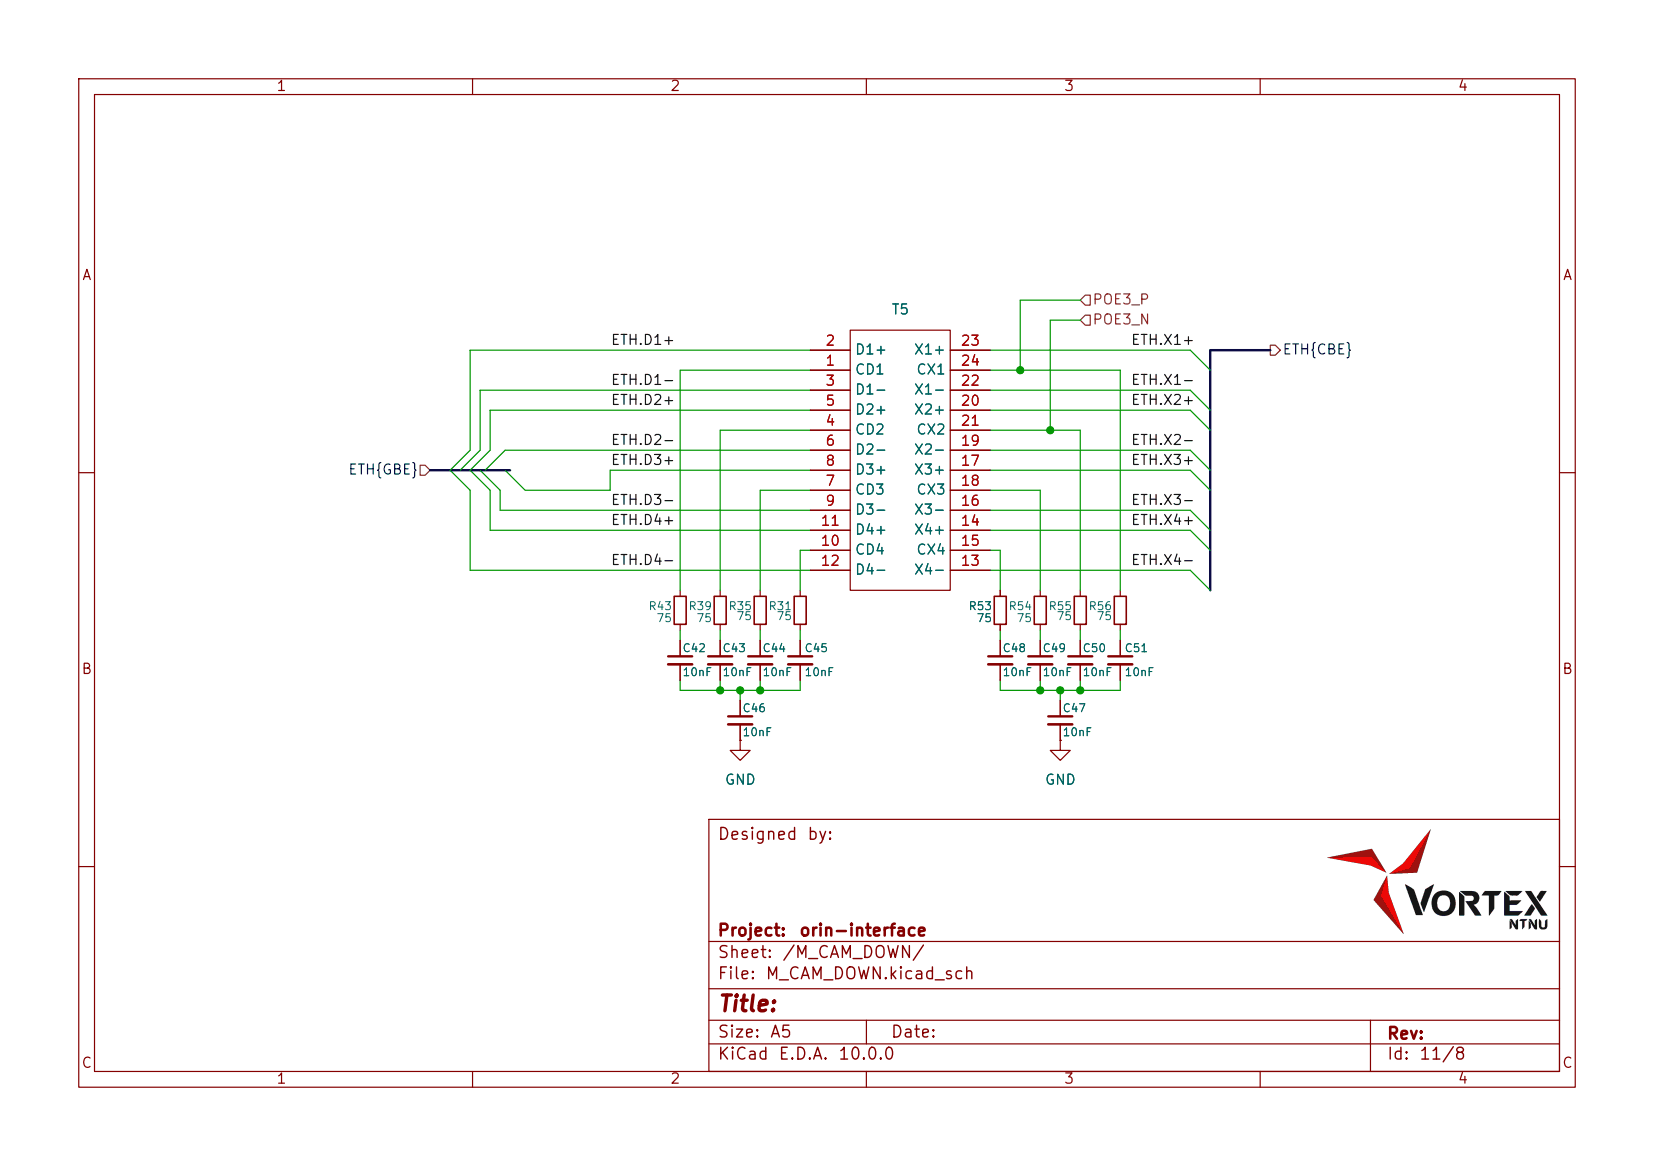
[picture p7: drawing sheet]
(kicad_sch
 (version 20260306)
 (generator "eeschema")
 (generator_version "10.0")
 (paper "A5")
 (lib_symbols
  (symbol "749022310:749022310" (exclude_from_sim no) (in_bom yes) (on_board yes)
   (in_pos_files yes)
   (duplicate_pin_numbers_are_jumpers no)
   (property "Reference" "T" (at 0 5.08 0) (show_name no) (do_not_autoplace no) (effects (font (size 1.27 1.27))))
   (property "Value" "749022310" (at 12.7 22.86 0) (show_name no) (do_not_autoplace no) (hide yes) (effects (font (size 1.27 1.27)) (justify left)))
   (property "Footprint" "Transformer_SMD_Wurth:T_Wurth_WE-LANAQ_749022310" (at 12.7 20.32 0) (show_name no) (do_not_autoplace no) (hide yes) (effects (font (size 1.27 1.27)) (justify left)))
   (property "Datasheet" "https://www.we-online.com/catalog/datasheet/749022310.pdf?ki" (at 12.7 17.78 0) (show_name no) (do_not_autoplace no) (hide yes) (effects (font (size 1.27 1.27)) (justify left)))
   (property "Description" "WE-LAN AQ Transformer" (at 0 0 0) (show_name no) (do_not_autoplace no) (hide yes) (effects (font (size 1.27 1.27))))
   (property "Manufacturer" "Wurth Elektronik" (at 12.7 15.24 0) (show_name no) (do_not_autoplace no) (hide yes) (effects (font (size 1.27 1.27)) (justify left)))
   (property "Manufacturer URL" "https://www.we-online.com" (at 12.7 12.7 0) (show_name no) (do_not_autoplace no) (hide yes) (effects (font (size 1.27 1.27)) (justify left)))
   (property "Created Date" "20250826" (at 12.7 10.16 0) (show_name no) (do_not_autoplace no) (hide yes) (effects (font (size 1.27 1.27)) (justify left)))
   (property "Series" "WE-LANAQ" (at 12.7 7.62 0) (show_name no) (do_not_autoplace no) (hide yes) (effects (font (size 1.27 1.27)) (justify left)))
   (property "Part Number" "749022310" (at 12.7 5.08 0) (show_name no) (do_not_autoplace no) (hide yes) (effects (font (size 1.27 1.27)) (justify left)))
   (property "Mounting Technology" "SMT" (at 12.7 2.54 0) (show_name no) (do_not_autoplace no) (hide yes) (effects (font (size 1.27 1.27)) (justify left)))
   (property "Data rate" "1000 Base-T" (at 12.7 0 0) (show_name no) (do_not_autoplace no) (hide yes) (effects (font (size 1.27 1.27)) (justify left)))
   (property "Ports" "1" (at 12.7 -2.54 0) (show_name no) (do_not_autoplace no) (hide yes) (effects (font (size 1.27 1.27)) (justify left)))
   (property "PoE" "PoE+ (up to 720 mA)" (at 12.7 -5.08 0) (show_name no) (do_not_autoplace no) (hide yes) (effects (font (size 1.27 1.27)) (justify left)))
   (property "Improved CMRR" "No" (at 12.7 -7.62 0) (show_name no) (do_not_autoplace no) (hide yes) (effects (font (size 1.27 1.27)) (justify left)))
   (property "Operating Temperature" "-40 °C up to +85 °C" (at 12.7 -10.16 0) (show_name no) (do_not_autoplace no) (hide yes) (effects (font (size 1.27 1.27)) (justify left)))
   (property "VT (V (RMS))" "1500" (at 12.7 -12.7 0) (show_name no) (do_not_autoplace no) (hide yes) (effects (font (size 1.27 1.27)) (justify left)))
   (property "L (uH)" "150" (at 12.7 -15.24 0) (show_name no) (do_not_autoplace no) (hide yes) (effects (font (size 1.27 1.27)) (justify left)))
   (property "sym_type" "LAN_4CHAN_24pin" (at 12.7 -17.78 0) (show_name no) (do_not_autoplace no) (hide yes) (effects (font (size 1.27 1.27)) (justify left)))
   (property "Critical Parameter" "" (at 0 -5.08 0) (show_name no) (do_not_autoplace no) (effects (font (size 1.27 1.27)) (justify left)))
   (symbol "749022310_0_1"
    (rectangle (start -6.35 16.51) (end 6.35 -16.51) (stroke (width 0) (type default)) (fill (type none))))
   (symbol "749022310_1_1"
    (pin passive line (at -11.43 11.43 0) (length 5.08) (name "CD1" (effects (font (size 1.27 1.27)))) (number "1" (effects (font (size 1.27 1.27)))))
    (pin passive line (at -11.43 13.97 0) (length 5.08) (name "D1+" (effects (font (size 1.27 1.27)))) (number "2" (effects (font (size 1.27 1.27)))))
    (pin passive line (at -11.43 8.89 0) (length 5.08) (name "D1-" (effects (font (size 1.27 1.27)))) (number "3" (effects (font (size 1.27 1.27)))))
    (pin passive line (at -11.43 3.81 0) (length 5.08) (name "CD2" (effects (font (size 1.27 1.27)))) (number "4" (effects (font (size 1.27 1.27)))))
    (pin passive line (at -11.43 6.35 0) (length 5.08) (name "D2+" (effects (font (size 1.27 1.27)))) (number "5" (effects (font (size 1.27 1.27)))))
    (pin passive line (at -11.43 1.27 0) (length 5.08) (name "D2-" (effects (font (size 1.27 1.27)))) (number "6" (effects (font (size 1.27 1.27)))))
    (pin passive line (at -11.43 -3.81 0) (length 5.08) (name "CD3" (effects (font (size 1.27 1.27)))) (number "7" (effects (font (size 1.27 1.27)))))
    (pin passive line (at -11.43 -1.27 0) (length 5.08) (name "D3+" (effects (font (size 1.27 1.27)))) (number "8" (effects (font (size 1.27 1.27)))))
    (pin passive line (at -11.43 -6.35 0) (length 5.08) (name "D3-" (effects (font (size 1.27 1.27)))) (number "9" (effects (font (size 1.27 1.27)))))
    (pin passive line (at -11.43 -11.43 0) (length 5.08) (name "CD4" (effects (font (size 1.27 1.27)))) (number "10" (effects (font (size 1.27 1.27)))))
    (pin passive line (at -11.43 -8.89 0) (length 5.08) (name "D4+" (effects (font (size 1.27 1.27)))) (number "11" (effects (font (size 1.27 1.27)))))
    (pin passive line (at -11.43 -13.97 0) (length 5.08) (name "D4-" (effects (font (size 1.27 1.27)))) (number "12" (effects (font (size 1.27 1.27)))))
    (pin passive line (at 11.43 -13.97 180) (length 5.08) (name "X4-" (effects (font (size 1.27 1.27)))) (number "13" (effects (font (size 1.27 1.27)))))
    (pin passive line (at 11.43 -8.89 180) (length 5.08) (name "X4+" (effects (font (size 1.27 1.27)))) (number "14" (effects (font (size 1.27 1.27)))))
    (pin passive line (at 11.43 -11.43 180) (length 5.08) (name "CX4" (effects (font (size 1.27 1.27)))) (number "15" (effects (font (size 1.27 1.27)))))
    (pin passive line (at 11.43 -6.35 180) (length 5.08) (name "X3-" (effects (font (size 1.27 1.27)))) (number "16" (effects (font (size 1.27 1.27)))))
    (pin passive line (at 11.43 -1.27 180) (length 5.08) (name "X3+" (effects (font (size 1.27 1.27)))) (number "17" (effects (font (size 1.27 1.27)))))
    (pin passive line (at 11.43 -3.81 180) (length 5.08) (name "CX3" (effects (font (size 1.27 1.27)))) (number "18" (effects (font (size 1.27 1.27)))))
    (pin passive line (at 11.43 1.27 180) (length 5.08) (name "X2-" (effects (font (size 1.27 1.27)))) (number "19" (effects (font (size 1.27 1.27)))))
    (pin passive line (at 11.43 6.35 180) (length 5.08) (name "X2+" (effects (font (size 1.27 1.27)))) (number "20" (effects (font (size 1.27 1.27)))))
    (pin passive line (at 11.43 3.81 180) (length 5.08) (name "CX2" (effects (font (size 1.27 1.27)))) (number "21" (effects (font (size 1.27 1.27)))))
    (pin passive line (at 11.43 8.89 180) (length 5.08) (name "X1-" (effects (font (size 1.27 1.27)))) (number "22" (effects (font (size 1.27 1.27)))))
    (pin passive line (at 11.43 13.97 180) (length 5.08) (name "X1+" (effects (font (size 1.27 1.27)))) (number "23" (effects (font (size 1.27 1.27)))))
    (pin passive line (at 11.43 11.43 180) (length 5.08) (name "CX1" (effects (font (size 1.27 1.27)))) (number "24" (effects (font (size 1.27 1.27))))))
   (embedded_fonts no))
  (symbol "Device:C_Small"
   (pin_numbers (hide yes))
   (pin_names
    (offset 0.254) (hide yes)) (exclude_from_sim no) (in_bom yes) (on_board yes)
   (in_pos_files yes)
   (duplicate_pin_numbers_are_jumpers no)
   (property "Reference" "C" (at 0.254 1.778 0) (show_name no) (do_not_autoplace no) (effects (font (size 1.27 1.27)) (justify left)))
   (property "Value" "C_Small" (at 0.254 -2.032 0) (show_name no) (do_not_autoplace no) (effects (font (size 1.27 1.27)) (justify left)))
   (property "Footprint" "" (at 0 0 0) (show_name no) (do_not_autoplace no) (hide yes) (effects (font (size 1.27 1.27))))
   (property "Datasheet" "" (at 0 0 0) (show_name no) (do_not_autoplace no) (hide yes) (effects (font (size 1.27 1.27))))
   (property "Description" "Unpolarized capacitor, small symbol" (at 0 0 0) (show_name no) (do_not_autoplace no) (hide yes) (effects (font (size 1.27 1.27))))
   (symbol "C_Small_0_1"
    (polyline (pts (xy -1.524 0.508) (xy 1.524 0.508)) (stroke (width 0.3048) (type default)) (fill (type none)))
    (polyline (pts (xy -1.524 -0.508) (xy 1.524 -0.508)) (stroke (width 0.3302) (type default)) (fill (type none))))
   (symbol "C_Small_1_1"
    (pin passive line (at 0 2.54 270) (length 2.032) (name "" (effects (font (size 1.27 1.27)))) (number "1" (effects (font (size 1.27 1.27)))))
    (pin passive line (at 0 -2.54 90) (length 2.032) (name "" (effects (font (size 1.27 1.27)))) (number "2" (effects (font (size 1.27 1.27))))))
   (embedded_fonts no))
  (symbol "Device:R_Small"
   (pin_numbers (hide yes))
   (pin_names
    (offset 0.254) (hide yes)) (exclude_from_sim no) (in_bom yes) (on_board yes)
   (in_pos_files yes)
   (duplicate_pin_numbers_are_jumpers no)
   (property "Reference" "R" (at 0 0 90) (show_name no) (do_not_autoplace no) (effects (font (size 1.016 1.016))))
   (property "Value" "R_Small" (at 1.778 0 90) (show_name no) (do_not_autoplace no) (effects (font (size 1.27 1.27))))
   (property "Footprint" "" (at 0 0 0) (show_name no) (do_not_autoplace no) (hide yes) (effects (font (size 1.27 1.27))))
   (property "Datasheet" "" (at 0 0 0) (show_name no) (do_not_autoplace no) (hide yes) (effects (font (size 1.27 1.27))))
   (property "Description" "Resistor, small symbol" (at 0 0 0) (show_name no) (do_not_autoplace no) (hide yes) (effects (font (size 1.27 1.27))))
   (symbol "R_Small_0_1"
    (rectangle (start -0.762 1.778) (end 0.762 -1.778) (stroke (width 0.2032) (type default)) (fill (type none))))
   (symbol "R_Small_1_1"
    (pin passive line (at 0 2.54 270) (length 0.762) (name "" (effects (font (size 1.27 1.27)))) (number "1" (effects (font (size 1.27 1.27)))))
    (pin passive line (at 0 -2.54 90) (length 0.762) (name "" (effects (font (size 1.27 1.27)))) (number "2" (effects (font (size 1.27 1.27))))))
   (embedded_fonts no))
  (symbol "power:GND"
   (power global)
   (pin_numbers (hide yes))
   (pin_names
    (offset 0) (hide yes)) (exclude_from_sim no) (in_bom yes) (on_board yes)
   (in_pos_files yes)
   (duplicate_pin_numbers_are_jumpers no)
   (property "Reference" "#PWR" (at 0 -6.35 0) (show_name no) (do_not_autoplace no) (hide yes) (effects (font (size 1.27 1.27))))
   (property "Value" "GND" (at 0 -3.81 0) (show_name no) (do_not_autoplace no) (effects (font (size 1.27 1.27))))
   (property "Footprint" "" (at 0 0 0) (show_name no) (do_not_autoplace no) (hide yes) (effects (font (size 1.27 1.27))))
   (property "Datasheet" "" (at 0 0 0) (show_name no) (do_not_autoplace no) (hide yes) (effects (font (size 1.27 1.27))))
   (property "Description" "Power symbol creates a global label with name \"GND\" , ground" (at 0 0 0) (show_name no) (do_not_autoplace no) (hide yes) (effects (font (size 1.27 1.27))))
   (symbol "GND_0_1"
    (polyline (pts (xy 0 0) (xy 0 -1.27) (xy 1.27 -1.27) (xy 0 -2.54) (xy -1.27 -1.27) (xy 0 -1.27)) (stroke (width 0) (type default)) (fill (type none))))
   (symbol "GND_1_1"
    (pin power_in line (at 0 0 270) (length 0) (name "" (effects (font (size 1.27 1.27)))) (number "1" (effects (font (size 1.27 1.27))))))
   (embedded_fonts no)))
 (junction
  (at 96.52 87.63)
  (diameter 0)
  (color 0 0 0 0))
 (junction
  (at 93.98 87.63)
  (diameter 0)
  (color 0 0 0 0))
 (junction
  (at 91.44 87.63)
  (diameter 0)
  (color 0 0 0 0))
 (junction
  (at 132.08 87.63)
  (diameter 0)
  (color 0 0 0 0))
 (junction
  (at 133.35 54.61)
  (diameter 0)
  (color 0 0 0 0))
 (junction
  (at 134.62 87.63)
  (diameter 0)
  (color 0 0 0 0))
 (junction
  (at 129.54 46.99)
  (diameter 0)
  (color 0 0 0 0))
 (junction
  (at 137.16 87.63)
  (diameter 0)
  (color 0 0 0 0))
 (bus_entry
  (at 58.42 59.69)
  (size 2.54 -2.54)
  (stroke (width 0) (type default)))
 (bus_entry
  (at 151.13 44.45)
  (size 2.54 2.54)
  (stroke (width 0) (type default)))
 (bus_entry
  (at 151.13 67.31)
  (size 2.54 2.54)
  (stroke (width 0) (type default)))
 (bus_entry
  (at 59.69 59.69)
  (size 2.54 -2.54)
  (stroke (width 0) (type default)))
 (bus_entry
  (at 151.13 52.07)
  (size 2.54 2.54)
  (stroke (width 0) (type default)))
 (bus_entry
  (at 64.135 59.69)
  (size 2.54 2.54)
  (stroke (width 0) (type default)))
 (bus_entry
  (at 151.13 49.53)
  (size 2.54 2.54)
  (stroke (width 0) (type default)))
 (bus_entry
  (at 151.13 72.39)
  (size 2.54 2.54)
  (stroke (width 0) (type default)))
 (bus_entry
  (at 61.595 59.69)
  (size 2.54 -2.54)
  (stroke (width 0) (type default)))
 (bus_entry
  (at 151.13 57.15)
  (size 2.54 2.54)
  (stroke (width 0) (type default)))
 (bus_entry
  (at 151.13 64.77)
  (size 2.54 2.54)
  (stroke (width 0) (type default)))
 (bus_entry
  (at 59.69 59.69)
  (size 2.54 2.54)
  (stroke (width 0) (type default)))
 (bus_entry
  (at 57.15 59.69)
  (size 2.54 2.54)
  (stroke (width 0) (type default)))
 (bus_entry
  (at 151.13 59.69)
  (size 2.54 2.54)
  (stroke (width 0) (type default)))
 (bus_entry
  (at 60.96 59.69)
  (size 2.54 2.54)
  (stroke (width 0) (type default)))
 (bus_entry
  (at 57.15 59.69)
  (size 2.54 -2.54)
  (stroke (width 0) (type default)))
 (wire
  (pts (xy 132.08 81.28) (xy 132.08 80.01))
  (stroke (width 0) (type default)))
 (wire
  (pts (xy 101.6 87.63) (xy 101.6 86.36))
  (stroke (width 0) (type default)))
 (wire
  (pts (xy 102.87 69.85) (xy 101.6 69.85))
  (stroke (width 0) (type default)))
 (bus
  (pts (xy 60.96 59.69) (xy 64.77 59.69))
  (stroke (width 0) (type default)))
 (wire
  (pts (xy 125.73 44.45) (xy 151.13 44.45))
  (stroke (width 0) (type default)))
 (wire
  (pts (xy 132.08 62.23) (xy 132.08 74.93))
  (stroke (width 0) (type default)))
 (wire
  (pts (xy 129.54 46.99) (xy 142.24 46.99))
  (stroke (width 0) (type default)))
 (bus
  (pts (xy 54.61 59.69) (xy 60.96 59.69))
  (stroke (width 0) (type default)))
 (wire
  (pts (xy 132.08 87.63) (xy 134.62 87.63))
  (stroke (width 0) (type default)))
 (wire
  (pts (xy 91.44 81.28) (xy 91.44 80.01))
  (stroke (width 0) (type default)))
 (wire
  (pts (xy 127 69.85) (xy 127 74.93))
  (stroke (width 0) (type default)))
 (wire
  (pts (xy 127 81.28) (xy 127 80.01))
  (stroke (width 0) (type default)))
 (wire
  (pts (xy 60.96 49.53) (xy 102.87 49.53))
  (stroke (width 0) (type default)))
 (wire
  (pts (xy 64.135 57.15) (xy 102.87 57.15))
  (stroke (width 0) (type default)))
 (wire
  (pts (xy 137.16 87.63) (xy 142.24 87.63))
  (stroke (width 0) (type default)))
 (wire
  (pts (xy 77.47 59.69) (xy 102.87 59.69))
  (stroke (width 0) (type default)))
 (wire
  (pts (xy 137.16 40.64) (xy 133.35 40.64))
  (stroke (width 0) (type default)))
 (wire
  (pts (xy 129.54 38.1) (xy 129.54 46.99))
  (stroke (width 0) (type default)))
 (wire
  (pts (xy 93.98 88.9) (xy 93.98 87.63))
  (stroke (width 0) (type default)))
 (wire
  (pts (xy 59.69 57.15) (xy 59.69 44.45))
  (stroke (width 0) (type default)))
 (wire
  (pts (xy 125.73 72.39) (xy 151.13 72.39))
  (stroke (width 0) (type default)))
 (wire
  (pts (xy 137.16 81.28) (xy 137.16 80.01))
  (stroke (width 0) (type default)))
 (wire
  (pts (xy 127 87.63) (xy 127 86.36))
  (stroke (width 0) (type default)))
 (wire
  (pts (xy 125.73 46.99) (xy 129.54 46.99))
  (stroke (width 0) (type default)))
 (wire
  (pts (xy 86.36 87.63) (xy 91.44 87.63))
  (stroke (width 0) (type default)))
 (wire
  (pts (xy 125.73 49.53) (xy 151.13 49.53))
  (stroke (width 0) (type default)))
 (wire
  (pts (xy 93.98 87.63) (xy 96.52 87.63))
  (stroke (width 0) (type default)))
 (wire
  (pts (xy 134.62 87.63) (xy 137.16 87.63))
  (stroke (width 0) (type default)))
 (wire
  (pts (xy 62.23 67.31) (xy 102.87 67.31))
  (stroke (width 0) (type default)))
 (wire
  (pts (xy 137.16 87.63) (xy 137.16 86.36))
  (stroke (width 0) (type default)))
 (wire
  (pts (xy 91.44 54.61) (xy 91.44 74.93))
  (stroke (width 0) (type default)))
 (wire
  (pts (xy 127 87.63) (xy 132.08 87.63))
  (stroke (width 0) (type default)))
 (wire
  (pts (xy 91.44 87.63) (xy 93.98 87.63))
  (stroke (width 0) (type default)))
 (wire
  (pts (xy 86.36 46.99) (xy 86.36 74.93))
  (stroke (width 0) (type default)))
 (wire
  (pts (xy 133.35 40.64) (xy 133.35 54.61))
  (stroke (width 0) (type default)))
 (wire
  (pts (xy 60.96 57.15) (xy 60.96 49.53))
  (stroke (width 0) (type default)))
 (wire
  (pts (xy 125.73 67.31) (xy 151.13 67.31))
  (stroke (width 0) (type default)))
 (wire
  (pts (xy 125.73 59.69) (xy 151.13 59.69))
  (stroke (width 0) (type default)))
 (wire
  (pts (xy 96.52 87.63) (xy 101.6 87.63))
  (stroke (width 0) (type default)))
 (wire
  (pts (xy 142.24 81.28) (xy 142.24 80.01))
  (stroke (width 0) (type default)))
 (wire
  (pts (xy 96.52 62.23) (xy 96.52 74.93))
  (stroke (width 0) (type default)))
 (wire
  (pts (xy 77.47 62.23) (xy 77.47 59.69))
  (stroke (width 0) (type default)))
 (wire
  (pts (xy 102.87 46.99) (xy 86.36 46.99))
  (stroke (width 0) (type default)))
 (wire
  (pts (xy 59.69 72.39) (xy 102.87 72.39))
  (stroke (width 0) (type default)))
 (wire
  (pts (xy 59.69 44.45) (xy 102.87 44.45))
  (stroke (width 0) (type default)))
 (wire
  (pts (xy 125.73 62.23) (xy 132.08 62.23))
  (stroke (width 0) (type default)))
 (wire
  (pts (xy 125.73 57.15) (xy 151.13 57.15))
  (stroke (width 0) (type default)))
 (wire
  (pts (xy 101.6 81.28) (xy 101.6 80.01))
  (stroke (width 0) (type default)))
 (wire
  (pts (xy 59.69 72.39) (xy 59.69 62.23))
  (stroke (width 0) (type default)))
 (wire
  (pts (xy 132.08 87.63) (xy 132.08 86.36))
  (stroke (width 0) (type default)))
 (wire
  (pts (xy 66.675 62.23) (xy 77.47 62.23))
  (stroke (width 0) (type default)))
 (wire
  (pts (xy 86.36 81.28) (xy 86.36 80.01))
  (stroke (width 0) (type default)))
 (wire
  (pts (xy 101.6 69.85) (xy 101.6 74.93))
  (stroke (width 0) (type default)))
 (wire
  (pts (xy 102.87 62.23) (xy 96.52 62.23))
  (stroke (width 0) (type default)))
 (wire
  (pts (xy 125.73 64.77) (xy 151.13 64.77))
  (stroke (width 0) (type default)))
 (wire
  (pts (xy 125.73 54.61) (xy 133.35 54.61))
  (stroke (width 0) (type default)))
 (bus
  (pts (xy 153.67 44.45) (xy 161.29 44.45))
  (stroke (width 0) (type default)))
 (wire
  (pts (xy 137.16 54.61) (xy 137.16 74.93))
  (stroke (width 0) (type default)))
 (wire
  (pts (xy 134.62 88.9) (xy 134.62 87.63))
  (stroke (width 0) (type default)))
 (wire
  (pts (xy 127 69.85) (xy 125.73 69.85))
  (stroke (width 0) (type default)))
 (wire
  (pts (xy 133.35 54.61) (xy 137.16 54.61))
  (stroke (width 0) (type default)))
 (wire
  (pts (xy 62.23 67.31) (xy 62.23 62.23))
  (stroke (width 0) (type default)))
 (wire
  (pts (xy 86.36 87.63) (xy 86.36 86.36))
  (stroke (width 0) (type default)))
 (wire
  (pts (xy 62.23 52.07) (xy 62.23 57.15))
  (stroke (width 0) (type default)))
 (wire
  (pts (xy 96.52 81.28) (xy 96.52 80.01))
  (stroke (width 0) (type default)))
 (bus
  (pts (xy 153.67 44.45) (xy 153.67 74.93))
  (stroke (width 0) (type default)))
 (wire
  (pts (xy 62.23 52.07) (xy 102.87 52.07))
  (stroke (width 0) (type default)))
 (wire
  (pts (xy 63.5 64.77) (xy 102.87 64.77))
  (stroke (width 0) (type default)))
 (wire
  (pts (xy 142.24 87.63) (xy 142.24 86.36))
  (stroke (width 0) (type default)))
 (wire
  (pts (xy 137.16 38.1) (xy 129.54 38.1))
  (stroke (width 0) (type default)))
 (wire
  (pts (xy 102.87 54.61) (xy 91.44 54.61))
  (stroke (width 0) (type default)))
 (wire
  (pts (xy 125.73 52.07) (xy 151.13 52.07))
  (stroke (width 0) (type default)))
 (wire
  (pts (xy 63.5 62.23) (xy 63.5 64.77))
  (stroke (width 0) (type default)))
 (wire
  (pts (xy 142.24 46.99) (xy 142.24 74.93))
  (stroke (width 0) (type default)))
 (wire
  (pts (xy 96.52 87.63) (xy 96.52 86.36))
  (stroke (width 0) (type default)))
 (wire
  (pts (xy 91.44 87.63) (xy 91.44 86.36))
  (stroke (width 0) (type default)))
 (label "ETH.D1+"
  (at 77.47 44.45 0)
  (effects (font (size 1.27 1.27)) (justify left bottom)))
 (label "ETH.X1+"
  (at 143.51 44.45 0)
  (effects (font (size 1.27 1.27)) (justify left bottom)))
 (label "ETH.D1-"
  (at 77.47 49.53 0)
  (effects (font (size 1.27 1.27)) (justify left bottom)))
 (label "ETH.D3+"
  (at 77.47 59.69 0)
  (effects (font (size 1.27 1.27)) (justify left bottom)))
 (label "ETH.X1-"
  (at 143.51 49.53 0)
  (effects (font (size 1.27 1.27)) (justify left bottom)))
 (label "ETH.D4-"
  (at 77.47 72.39 0)
  (effects (font (size 1.27 1.27)) (justify left bottom)))
 (label "ETH.D3-"
  (at 77.47 64.77 0)
  (effects (font (size 1.27 1.27)) (justify left bottom)))
 (label "ETH.X3+"
  (at 143.51 59.69 0)
  (effects (font (size 1.27 1.27)) (justify left bottom)))
 (label "ETH.X4-"
  (at 143.51 72.39 0)
  (effects (font (size 1.27 1.27)) (justify left bottom)))
 (label "ETH.D2+"
  (at 77.47 52.07 0)
  (effects (font (size 1.27 1.27)) (justify left bottom)))
 (label "ETH.D4+"
  (at 77.47 67.31 0)
  (effects (font (size 1.27 1.27)) (justify left bottom)))
 (label "ETH.X2-"
  (at 143.51 57.15 0)
  (effects (font (size 1.27 1.27)) (justify left bottom)))
 (label "ETH.D2-"
  (at 77.47 57.15 0)
  (effects (font (size 1.27 1.27)) (justify left bottom)))
 (label "ETH.X2+"
  (at 143.51 52.07 0)
  (effects (font (size 1.27 1.27)) (justify left bottom)))
 (label "ETH.X3-"
  (at 143.51 64.77 0)
  (effects (font (size 1.27 1.27)) (justify left bottom)))
 (label "ETH.X4+"
  (at 143.51 67.31 0)
  (effects (font (size 1.27 1.27)) (justify left bottom)))
 (hierarchical_label "POE3_N"
  (shape input)
  (at 137.16 40.64 0)
  (effects (font (size 1.27 1.27)) (justify left)))
 (hierarchical_label "POE3_P"
  (shape input)
  (at 137.16 38.1 0)
  (effects (font (size 1.27 1.27)) (justify left)))
 (hierarchical_label "ETH{GBE}"
  (shape input)
  (at 54.61 59.69 180)
  (effects (font (size 1.27 1.27)) (justify right)))
 (hierarchical_label "ETH{CBE}"
  (shape output)
  (at 161.29 44.45 0)
  (effects (font (size 1.27 1.27)) (justify left)))
 (symbol
  (lib_id "power:GND")
  (at 93.98 93.98 0)
  (unit 1)
  (body_style 1)
  (exclude_from_sim no)
  (in_bom yes)
  (on_board yes)
  (in_pos_files yes)
  (dnp no)
  (fields_autoplaced yes)
  (property "Reference" "#PWR027" (at 93.98 100.33 0) (hide yes) (show_name no) (do_not_autoplace no) (effects (font (size 1.27 1.27))))
  (property "Value" "GND" (at 93.98 99.06 0) (show_name no) (do_not_autoplace no) (effects (font (size 1.27 1.27))))
  (property "Footprint" "" (at 93.98 93.98 0) (hide yes) (show_name no) (do_not_autoplace no) (effects (font (size 1.27 1.27))))
  (property "Datasheet" "" (at 93.98 93.98 0) (hide yes) (show_name no) (do_not_autoplace no) (effects (font (size 1.27 1.27))))
  (property "Description" "Power symbol creates a global label with name \"GND\" , ground" (at 93.98 93.98 0) (hide yes) (show_name no) (do_not_autoplace no) (effects (font (size 1.27 1.27))))
  (pin "1"))
 (symbol
  (lib_id "749022310:749022310")
  (at 114.3 58.42 0)
  (unit 1)
  (body_style 1)
  (exclude_from_sim no)
  (in_bom yes)
  (on_board yes)
  (in_pos_files yes)
  (dnp no)
  (fields_autoplaced yes)
  (property "Reference" "T5" (at 114.3 39.37 0) (show_name no) (do_not_autoplace no) (effects (font (size 1.27 1.27))))
  (property "Value" "749022310" (at 127 35.56 0) (hide yes) (show_name no) (do_not_autoplace no) (effects (font (size 1.27 1.27)) (justify left)))
  (property "Footprint" "749022310:T_Wurth_WE-LANAQ_749022310" (at 127 38.1 0) (hide yes) (show_name no) (do_not_autoplace no) (effects (font (size 1.27 1.27)) (justify left)))
  (property "Datasheet" "https://www.we-online.com/catalog/datasheet/749022310.pdf?ki" (at 127 40.64 0) (hide yes) (show_name no) (do_not_autoplace no) (effects (font (size 1.27 1.27)) (justify left)))
  (property "Description" "WE-LAN AQ Transformer" (at 114.3 58.42 0) (hide yes) (show_name no) (do_not_autoplace no) (effects (font (size 1.27 1.27))))
  (property "Manufacturer" "Wurth Elektronik" (at 127 43.18 0) (hide yes) (show_name no) (do_not_autoplace no) (effects (font (size 1.27 1.27)) (justify left)))
  (property "Manufacturer URL" "https://www.we-online.com" (at 127 45.72 0) (hide yes) (show_name no) (do_not_autoplace no) (effects (font (size 1.27 1.27)) (justify left)))
  (property "Created Date" "20250826" (at 127 48.26 0) (hide yes) (show_name no) (do_not_autoplace no) (effects (font (size 1.27 1.27)) (justify left)))
  (property "Series" "WE-LANAQ" (at 127 50.8 0) (hide yes) (show_name no) (do_not_autoplace no) (effects (font (size 1.27 1.27)) (justify left)))
  (property "Part Number" "749022310" (at 127 53.34 0) (hide yes) (show_name no) (do_not_autoplace no) (effects (font (size 1.27 1.27)) (justify left)))
  (property "Mounting Technology" "SMT" (at 127 55.88 0) (hide yes) (show_name no) (do_not_autoplace no) (effects (font (size 1.27 1.27)) (justify left)))
  (property "Data rate" "1000 Base-T" (at 127 58.42 0) (hide yes) (show_name no) (do_not_autoplace no) (effects (font (size 1.27 1.27)) (justify left)))
  (property "Ports" "1" (at 127 60.96 0) (hide yes) (show_name no) (do_not_autoplace no) (effects (font (size 1.27 1.27)) (justify left)))
  (property "PoE" "PoE+ (up to 720 mA)" (at 127 63.5 0) (hide yes) (show_name no) (do_not_autoplace no) (effects (font (size 1.27 1.27)) (justify left)))
  (property "Improved CMRR" "No" (at 127 66.04 0) (hide yes) (show_name no) (do_not_autoplace no) (effects (font (size 1.27 1.27)) (justify left)))
  (property "Operating Temperature" "-40 °C up to +85 °C" (at 127 68.58 0) (hide yes) (show_name no) (do_not_autoplace no) (effects (font (size 1.27 1.27)) (justify left)))
  (property "VT (V (RMS))" "1500" (at 127 71.12 0) (hide yes) (show_name no) (do_not_autoplace no) (effects (font (size 1.27 1.27)) (justify left)))
  (property "L (uH)" "150" (at 127 73.66 0) (hide yes) (show_name no) (do_not_autoplace no) (effects (font (size 1.27 1.27)) (justify left)))
  (property "sym_type" "LAN_4CHAN_24pin" (at 127 76.2 0) (hide yes) (show_name no) (do_not_autoplace no) (effects (font (size 1.27 1.27)) (justify left)))
  (property "Critical Parameter" "" (at 114.3 63.5 0) (show_name no) (do_not_autoplace no) (effects (font (size 1.27 1.27)) (justify left)))
  (pin "1")
  (pin "2")
  (pin "3")
  (pin "4")
  (pin "6")
  (pin "7")
  (pin "8")
  (pin "9")
  (pin "10")
  (pin "11")
  (pin "5")
  (pin "12")
  (pin "19")
  (pin "13")
  (pin "20")
  (pin "18")
  (pin "17")
  (pin "16")
  (pin "14")
  (pin "15")
  (pin "22")
  (pin "21")
  (pin "23")
  (pin "24"))
 (symbol
  (lib_id "Device:R_Small")
  (at 137.16 77.47 0)
  (unit 1)
  (body_style 1)
  (exclude_from_sim no)
  (in_bom yes)
  (on_board yes)
  (in_pos_files yes)
  (dnp no)
  (property "Reference" "R55" (at 133.096 76.962 0) (show_name no) (do_not_autoplace no) (effects (font (size 1.016 1.016)) (justify left)))
  (property "Value" "75" (at 134.112 78.232 0) (show_name no) (do_not_autoplace no) (effects (font (size 1.016 1.016)) (justify left)))
  (property "Footprint" "Resistor_SMD:R_0603_1608Metric_Pad0.98x0.95mm_HandSolder" (at 137.16 77.47 0) (hide yes) (show_name no) (do_not_autoplace no) (effects (font (size 1.27 1.27))))
  (property "Datasheet" "" (at 137.16 77.47 0) (hide yes) (show_name no) (do_not_autoplace no) (effects (font (size 1.27 1.27))))
  (property "Description" "Resistor, small symbol" (at 137.16 77.47 0) (hide yes) (show_name no) (do_not_autoplace no) (effects (font (size 1.27 1.27))))
  (pin "1")
  (pin "2"))
 (symbol
  (lib_id "Device:C_Small")
  (at 101.6 83.82 0)
  (unit 1)
  (body_style 1)
  (exclude_from_sim no)
  (in_bom yes)
  (on_board yes)
  (in_pos_files yes)
  (dnp no)
  (property "Reference" "C45" (at 102.108 82.296 0) (show_name no) (do_not_autoplace no) (effects (font (size 1.016 1.016)) (justify left)))
  (property "Value" "10nF" (at 102.108 85.344 0) (show_name no) (do_not_autoplace no) (effects (font (size 1.016 1.016)) (justify left)))
  (property "Footprint" "Capacitor_SMD:C_0603_1608Metric_Pad1.08x0.95mm_HandSolder" (at 101.6 83.82 0) (hide yes) (show_name no) (do_not_autoplace no) (effects (font (size 1.27 1.27))))
  (property "Datasheet" "" (at 101.6 83.82 0) (hide yes) (show_name no) (do_not_autoplace no) (effects (font (size 1.27 1.27))))
  (property "Description" "Unpolarized capacitor, small symbol" (at 101.6 83.82 0) (hide yes) (show_name no) (do_not_autoplace no) (effects (font (size 1.27 1.27))))
  (pin "2")
  (pin "1"))
 (symbol
  (lib_id "Device:C_Small")
  (at 91.44 83.82 0)
  (unit 1)
  (body_style 1)
  (exclude_from_sim no)
  (in_bom yes)
  (on_board yes)
  (in_pos_files yes)
  (dnp no)
  (property "Reference" "C43" (at 91.694 82.296 0) (show_name no) (do_not_autoplace no) (effects (font (size 1.016 1.016)) (justify left)))
  (property "Value" "10nF" (at 91.694 85.344 0) (show_name no) (do_not_autoplace no) (effects (font (size 1.016 1.016)) (justify left)))
  (property "Footprint" "Capacitor_SMD:C_0603_1608Metric_Pad1.08x0.95mm_HandSolder" (at 91.44 83.82 0) (hide yes) (show_name no) (do_not_autoplace no) (effects (font (size 1.27 1.27))))
  (property "Datasheet" "" (at 91.44 83.82 0) (hide yes) (show_name no) (do_not_autoplace no) (effects (font (size 1.27 1.27))))
  (property "Description" "Unpolarized capacitor, small symbol" (at 91.44 83.82 0) (hide yes) (show_name no) (do_not_autoplace no) (effects (font (size 1.27 1.27))))
  (pin "2")
  (pin "1"))
 (symbol
  (lib_id "Device:R_Small")
  (at 91.44 77.47 0)
  (unit 1)
  (body_style 1)
  (exclude_from_sim no)
  (in_bom yes)
  (on_board yes)
  (in_pos_files yes)
  (dnp no)
  (property "Reference" "R39" (at 87.376 76.962 0) (show_name no) (do_not_autoplace no) (effects (font (size 1.016 1.016)) (justify left)))
  (property "Value" "75" (at 88.392 78.486 0) (show_name no) (do_not_autoplace no) (effects (font (size 1.016 1.016)) (justify left)))
  (property "Footprint" "Resistor_SMD:R_0603_1608Metric_Pad0.98x0.95mm_HandSolder" (at 91.44 77.47 0) (hide yes) (show_name no) (do_not_autoplace no) (effects (font (size 1.27 1.27))))
  (property "Datasheet" "" (at 91.44 77.47 0) (hide yes) (show_name no) (do_not_autoplace no) (effects (font (size 1.27 1.27))))
  (property "Description" "Resistor, small symbol" (at 91.44 77.47 0) (hide yes) (show_name no) (do_not_autoplace no) (effects (font (size 1.27 1.27))))
  (pin "1")
  (pin "2"))
 (symbol
  (lib_id "Device:R_Small")
  (at 86.36 77.47 0)
  (unit 1)
  (body_style 1)
  (exclude_from_sim no)
  (in_bom yes)
  (on_board yes)
  (in_pos_files yes)
  (dnp no)
  (property "Reference" "R43" (at 82.296 76.962 0) (show_name no) (do_not_autoplace no) (effects (font (size 1.016 1.016)) (justify left)))
  (property "Value" "75" (at 83.312 78.486 0) (show_name no) (do_not_autoplace no) (effects (font (size 1.016 1.016)) (justify left)))
  (property "Footprint" "Resistor_SMD:R_0603_1608Metric_Pad0.98x0.95mm_HandSolder" (at 86.36 77.47 0) (hide yes) (show_name no) (do_not_autoplace no) (effects (font (size 1.27 1.27))))
  (property "Datasheet" "" (at 86.36 77.47 0) (hide yes) (show_name no) (do_not_autoplace no) (effects (font (size 1.27 1.27))))
  (property "Description" "Resistor, small symbol" (at 86.36 77.47 0) (hide yes) (show_name no) (do_not_autoplace no) (effects (font (size 1.27 1.27))))
  (pin "1")
  (pin "2"))
 (symbol
  (lib_id "Device:R_Small")
  (at 127 77.47 0)
  (unit 1)
  (body_style 1)
  (exclude_from_sim no)
  (in_bom yes)
  (on_board yes)
  (in_pos_files yes)
  (dnp no)
  (property "Reference" "R53" (at 122.936 76.962 0) (show_name no) (do_not_autoplace no) (effects (font (size 1.016 1.016)) (justify left)))
  (property "Value" "75" (at 123.952 78.486 0) (show_name no) (do_not_autoplace no) (effects (font (size 1.016 1.016)) (justify left)))
  (property "Footprint" "Resistor_SMD:R_0603_1608Metric_Pad0.98x0.95mm_HandSolder" (at 127 77.47 0) (hide yes) (show_name no) (do_not_autoplace no) (effects (font (size 1.27 1.27))))
  (property "Datasheet" "" (at 127 77.47 0) (hide yes) (show_name no) (do_not_autoplace no) (effects (font (size 1.27 1.27))))
  (property "Description" "Resistor, small symbol" (at 127 77.47 0) (hide yes) (show_name no) (do_not_autoplace no) (effects (font (size 1.27 1.27))))
  (pin "1")
  (pin "2"))
 (symbol
  (lib_id "Device:C_Small")
  (at 134.62 91.44 0)
  (unit 1)
  (body_style 1)
  (exclude_from_sim no)
  (in_bom yes)
  (on_board yes)
  (in_pos_files yes)
  (dnp no)
  (property "Reference" "C47" (at 134.874 89.916 0) (show_name no) (do_not_autoplace no) (effects (font (size 1.016 1.016)) (justify left)))
  (property "Value" "10nF" (at 134.874 92.964 0) (show_name no) (do_not_autoplace no) (effects (font (size 1.016 1.016)) (justify left)))
  (property "Footprint" "Capacitor_SMD:C_0603_1608Metric_Pad1.08x0.95mm_HandSolder" (at 134.62 91.44 0) (hide yes) (show_name no) (do_not_autoplace no) (effects (font (size 1.27 1.27))))
  (property "Datasheet" "" (at 134.62 91.44 0) (hide yes) (show_name no) (do_not_autoplace no) (effects (font (size 1.27 1.27))))
  (property "Description" "Unpolarized capacitor, small symbol" (at 134.62 91.44 0) (hide yes) (show_name no) (do_not_autoplace no) (effects (font (size 1.27 1.27))))
  (pin "2")
  (pin "1"))
 (symbol
  (lib_id "Device:C_Small")
  (at 137.16 83.82 0)
  (unit 1)
  (body_style 1)
  (exclude_from_sim no)
  (in_bom yes)
  (on_board yes)
  (in_pos_files yes)
  (dnp no)
  (property "Reference" "C50" (at 137.414 82.296 0) (show_name no) (do_not_autoplace no) (effects (font (size 1.016 1.016)) (justify left)))
  (property "Value" "10nF" (at 137.414 85.344 0) (show_name no) (do_not_autoplace no) (effects (font (size 1.016 1.016)) (justify left)))
  (property "Footprint" "Capacitor_SMD:C_0603_1608Metric_Pad1.08x0.95mm_HandSolder" (at 137.16 83.82 0) (hide yes) (show_name no) (do_not_autoplace no) (effects (font (size 1.27 1.27))))
  (property "Datasheet" "" (at 137.16 83.82 0) (hide yes) (show_name no) (do_not_autoplace no) (effects (font (size 1.27 1.27))))
  (property "Description" "Unpolarized capacitor, small symbol" (at 137.16 83.82 0) (hide yes) (show_name no) (do_not_autoplace no) (effects (font (size 1.27 1.27))))
  (pin "2")
  (pin "1"))
 (symbol
  (lib_id "Device:C_Small")
  (at 127 83.82 0)
  (unit 1)
  (body_style 1)
  (exclude_from_sim no)
  (in_bom yes)
  (on_board yes)
  (in_pos_files yes)
  (dnp no)
  (property "Reference" "C48" (at 127.254 82.296 0) (show_name no) (do_not_autoplace no) (effects (font (size 1.016 1.016)) (justify left)))
  (property "Value" "10nF" (at 127.254 85.344 0) (show_name no) (do_not_autoplace no) (effects (font (size 1.016 1.016)) (justify left)))
  (property "Footprint" "Capacitor_SMD:C_0603_1608Metric_Pad1.08x0.95mm_HandSolder" (at 127 83.82 0) (hide yes) (show_name no) (do_not_autoplace no) (effects (font (size 1.27 1.27))))
  (property "Datasheet" "" (at 127 83.82 0) (hide yes) (show_name no) (do_not_autoplace no) (effects (font (size 1.27 1.27))))
  (property "Description" "Unpolarized capacitor, small symbol" (at 127 83.82 0) (hide yes) (show_name no) (do_not_autoplace no) (effects (font (size 1.27 1.27))))
  (pin "2")
  (pin "1"))
 (symbol
  (lib_id "Device:C_Small")
  (at 86.36 83.82 0)
  (unit 1)
  (body_style 1)
  (exclude_from_sim no)
  (in_bom yes)
  (on_board yes)
  (in_pos_files yes)
  (dnp no)
  (property "Reference" "C42" (at 86.614 82.296 0) (show_name no) (do_not_autoplace no) (effects (font (size 1.016 1.016)) (justify left)))
  (property "Value" "10nF" (at 86.614 85.344 0) (show_name no) (do_not_autoplace no) (effects (font (size 1.016 1.016)) (justify left)))
  (property "Footprint" "Capacitor_SMD:C_0603_1608Metric_Pad1.08x0.95mm_HandSolder" (at 86.36 83.82 0) (hide yes) (show_name no) (do_not_autoplace no) (effects (font (size 1.27 1.27))))
  (property "Datasheet" "" (at 86.36 83.82 0) (hide yes) (show_name no) (do_not_autoplace no) (effects (font (size 1.27 1.27))))
  (property "Description" "Unpolarized capacitor, small symbol" (at 86.36 83.82 0) (hide yes) (show_name no) (do_not_autoplace no) (effects (font (size 1.27 1.27))))
  (pin "2")
  (pin "1"))
 (symbol
  (lib_id "Device:C_Small")
  (at 96.52 83.82 0)
  (unit 1)
  (body_style 1)
  (exclude_from_sim no)
  (in_bom yes)
  (on_board yes)
  (in_pos_files yes)
  (dnp no)
  (property "Reference" "C44" (at 96.774 82.296 0) (show_name no) (do_not_autoplace no) (effects (font (size 1.016 1.016)) (justify left)))
  (property "Value" "10nF" (at 96.774 85.344 0) (show_name no) (do_not_autoplace no) (effects (font (size 1.016 1.016)) (justify left)))
  (property "Footprint" "Capacitor_SMD:C_0603_1608Metric_Pad1.08x0.95mm_HandSolder" (at 96.52 83.82 0) (hide yes) (show_name no) (do_not_autoplace no) (effects (font (size 1.27 1.27))))
  (property "Datasheet" "" (at 96.52 83.82 0) (hide yes) (show_name no) (do_not_autoplace no) (effects (font (size 1.27 1.27))))
  (property "Description" "Unpolarized capacitor, small symbol" (at 96.52 83.82 0) (hide yes) (show_name no) (do_not_autoplace no) (effects (font (size 1.27 1.27))))
  (pin "2")
  (pin "1"))
 (symbol
  (lib_id "Device:C_Small")
  (at 93.98 91.44 0)
  (unit 1)
  (body_style 1)
  (exclude_from_sim no)
  (in_bom yes)
  (on_board yes)
  (in_pos_files yes)
  (dnp no)
  (property "Reference" "C46" (at 94.234 89.916 0) (show_name no) (do_not_autoplace no) (effects (font (size 1.016 1.016)) (justify left)))
  (property "Value" "10nF" (at 94.234 92.964 0) (show_name no) (do_not_autoplace no) (effects (font (size 1.016 1.016)) (justify left)))
  (property "Footprint" "Capacitor_SMD:C_0603_1608Metric_Pad1.08x0.95mm_HandSolder" (at 93.98 91.44 0) (hide yes) (show_name no) (do_not_autoplace no) (effects (font (size 1.27 1.27))))
  (property "Datasheet" "" (at 93.98 91.44 0) (hide yes) (show_name no) (do_not_autoplace no) (effects (font (size 1.27 1.27))))
  (property "Description" "Unpolarized capacitor, small symbol" (at 93.98 91.44 0) (hide yes) (show_name no) (do_not_autoplace no) (effects (font (size 1.27 1.27))))
  (pin "2")
  (pin "1"))
 (symbol
  (lib_id "Device:C_Small")
  (at 132.08 83.82 0)
  (unit 1)
  (body_style 1)
  (exclude_from_sim no)
  (in_bom yes)
  (on_board yes)
  (in_pos_files yes)
  (dnp no)
  (property "Reference" "C49" (at 132.334 82.296 0) (show_name no) (do_not_autoplace no) (effects (font (size 1.016 1.016)) (justify left)))
  (property "Value" "10nF" (at 132.334 85.344 0) (show_name no) (do_not_autoplace no) (effects (font (size 1.016 1.016)) (justify left)))
  (property "Footprint" "Capacitor_SMD:C_0603_1608Metric_Pad1.08x0.95mm_HandSolder" (at 132.08 83.82 0) (hide yes) (show_name no) (do_not_autoplace no) (effects (font (size 1.27 1.27))))
  (property "Datasheet" "" (at 132.08 83.82 0) (hide yes) (show_name no) (do_not_autoplace no) (effects (font (size 1.27 1.27))))
  (property "Description" "Unpolarized capacitor, small symbol" (at 132.08 83.82 0) (hide yes) (show_name no) (do_not_autoplace no) (effects (font (size 1.27 1.27))))
  (pin "2")
  (pin "1"))
 (symbol
  (lib_id "Device:C_Small")
  (at 142.24 83.82 0)
  (unit 1)
  (body_style 1)
  (exclude_from_sim no)
  (in_bom yes)
  (on_board yes)
  (in_pos_files yes)
  (dnp no)
  (property "Reference" "C51" (at 142.748 82.296 0) (show_name no) (do_not_autoplace no) (effects (font (size 1.016 1.016)) (justify left)))
  (property "Value" "10nF" (at 142.748 85.344 0) (show_name no) (do_not_autoplace no) (effects (font (size 1.016 1.016)) (justify left)))
  (property "Footprint" "Capacitor_SMD:C_0603_1608Metric_Pad1.08x0.95mm_HandSolder" (at 142.24 83.82 0) (hide yes) (show_name no) (do_not_autoplace no) (effects (font (size 1.27 1.27))))
  (property "Datasheet" "" (at 142.24 83.82 0) (hide yes) (show_name no) (do_not_autoplace no) (effects (font (size 1.27 1.27))))
  (property "Description" "Unpolarized capacitor, small symbol" (at 142.24 83.82 0) (hide yes) (show_name no) (do_not_autoplace no) (effects (font (size 1.27 1.27))))
  (pin "2")
  (pin "1"))
 (symbol
  (lib_id "Device:R_Small")
  (at 132.08 77.47 0)
  (unit 1)
  (body_style 1)
  (exclude_from_sim no)
  (in_bom yes)
  (on_board yes)
  (in_pos_files yes)
  (dnp no)
  (property "Reference" "R54" (at 128.016 76.962 0) (show_name no) (do_not_autoplace no) (effects (font (size 1.016 1.016)) (justify left)))
  (property "Value" "75" (at 129.032 78.486 0) (show_name no) (do_not_autoplace no) (effects (font (size 1.016 1.016)) (justify left)))
  (property "Footprint" "Resistor_SMD:R_0603_1608Metric_Pad0.98x0.95mm_HandSolder" (at 132.08 77.47 0) (hide yes) (show_name no) (do_not_autoplace no) (effects (font (size 1.27 1.27))))
  (property "Datasheet" "" (at 132.08 77.47 0) (hide yes) (show_name no) (do_not_autoplace no) (effects (font (size 1.27 1.27))))
  (property "Description" "Resistor, small symbol" (at 132.08 77.47 0) (hide yes) (show_name no) (do_not_autoplace no) (effects (font (size 1.27 1.27))))
  (pin "1")
  (pin "2"))
 (symbol
  (lib_id "Device:R_Small")
  (at 142.24 77.47 0)
  (unit 1)
  (body_style 1)
  (exclude_from_sim no)
  (in_bom yes)
  (on_board yes)
  (in_pos_files yes)
  (dnp no)
  (property "Reference" "R56" (at 138.176 76.962 0) (show_name no) (do_not_autoplace no) (effects (font (size 1.016 1.016)) (justify left)))
  (property "Value" "75" (at 139.192 78.232 0) (show_name no) (do_not_autoplace no) (effects (font (size 1.016 1.016)) (justify left)))
  (property "Footprint" "Resistor_SMD:R_0603_1608Metric_Pad0.98x0.95mm_HandSolder" (at 142.24 77.47 0) (hide yes) (show_name no) (do_not_autoplace no) (effects (font (size 1.27 1.27))))
  (property "Datasheet" "" (at 142.24 77.47 0) (hide yes) (show_name no) (do_not_autoplace no) (effects (font (size 1.27 1.27))))
  (property "Description" "Resistor, small symbol" (at 142.24 77.47 0) (hide yes) (show_name no) (do_not_autoplace no) (effects (font (size 1.27 1.27))))
  (pin "1")
  (pin "2"))
 (symbol
  (lib_id "power:GND")
  (at 134.62 93.98 0)
  (unit 1)
  (body_style 1)
  (exclude_from_sim no)
  (in_bom yes)
  (on_board yes)
  (in_pos_files yes)
  (dnp no)
  (fields_autoplaced yes)
  (property "Reference" "#PWR048" (at 134.62 100.33 0) (hide yes) (show_name no) (do_not_autoplace no) (effects (font (size 1.27 1.27))))
  (property "Value" "GND" (at 134.62 99.06 0) (show_name no) (do_not_autoplace no) (effects (font (size 1.27 1.27))))
  (property "Footprint" "" (at 134.62 93.98 0) (hide yes) (show_name no) (do_not_autoplace no) (effects (font (size 1.27 1.27))))
  (property "Datasheet" "" (at 134.62 93.98 0) (hide yes) (show_name no) (do_not_autoplace no) (effects (font (size 1.27 1.27))))
  (property "Description" "Power symbol creates a global label with name \"GND\" , ground" (at 134.62 93.98 0) (hide yes) (show_name no) (do_not_autoplace no) (effects (font (size 1.27 1.27))))
  (pin "1"))
 (symbol
  (lib_id "Device:R_Small")
  (at 101.6 77.47 0)
  (unit 1)
  (body_style 1)
  (exclude_from_sim no)
  (in_bom yes)
  (on_board yes)
  (in_pos_files yes)
  (dnp no)
  (property "Reference" "R31" (at 97.536 76.962 0) (show_name no) (do_not_autoplace no) (effects (font (size 1.016 1.016)) (justify left)))
  (property "Value" "75" (at 98.552 78.232 0) (show_name no) (do_not_autoplace no) (effects (font (size 1.016 1.016)) (justify left)))
  (property "Footprint" "Resistor_SMD:R_0603_1608Metric_Pad0.98x0.95mm_HandSolder" (at 101.6 77.47 0) (hide yes) (show_name no) (do_not_autoplace no) (effects (font (size 1.27 1.27))))
  (property "Datasheet" "" (at 101.6 77.47 0) (hide yes) (show_name no) (do_not_autoplace no) (effects (font (size 1.27 1.27))))
  (property "Description" "Resistor, small symbol" (at 101.6 77.47 0) (hide yes) (show_name no) (do_not_autoplace no) (effects (font (size 1.27 1.27))))
  (pin "1")
  (pin "2"))
 (symbol
  (lib_id "Device:R_Small")
  (at 96.52 77.47 0)
  (unit 1)
  (body_style 1)
  (exclude_from_sim no)
  (in_bom yes)
  (on_board yes)
  (in_pos_files yes)
  (dnp no)
  (property "Reference" "R35" (at 92.456 76.962 0) (show_name no) (do_not_autoplace no) (effects (font (size 1.016 1.016)) (justify left)))
  (property "Value" "75" (at 93.472 78.232 0) (show_name no) (do_not_autoplace no) (effects (font (size 1.016 1.016)) (justify left)))
  (property "Footprint" "Resistor_SMD:R_0603_1608Metric_Pad0.98x0.95mm_HandSolder" (at 96.52 77.47 0) (hide yes) (show_name no) (do_not_autoplace no) (effects (font (size 1.27 1.27))))
  (property "Datasheet" "" (at 96.52 77.47 0) (hide yes) (show_name no) (do_not_autoplace no) (effects (font (size 1.27 1.27))))
  (property "Description" "Resistor, small symbol" (at 96.52 77.47 0) (hide yes) (show_name no) (do_not_autoplace no) (effects (font (size 1.27 1.27))))
  (pin "1")
  (pin "2")))
